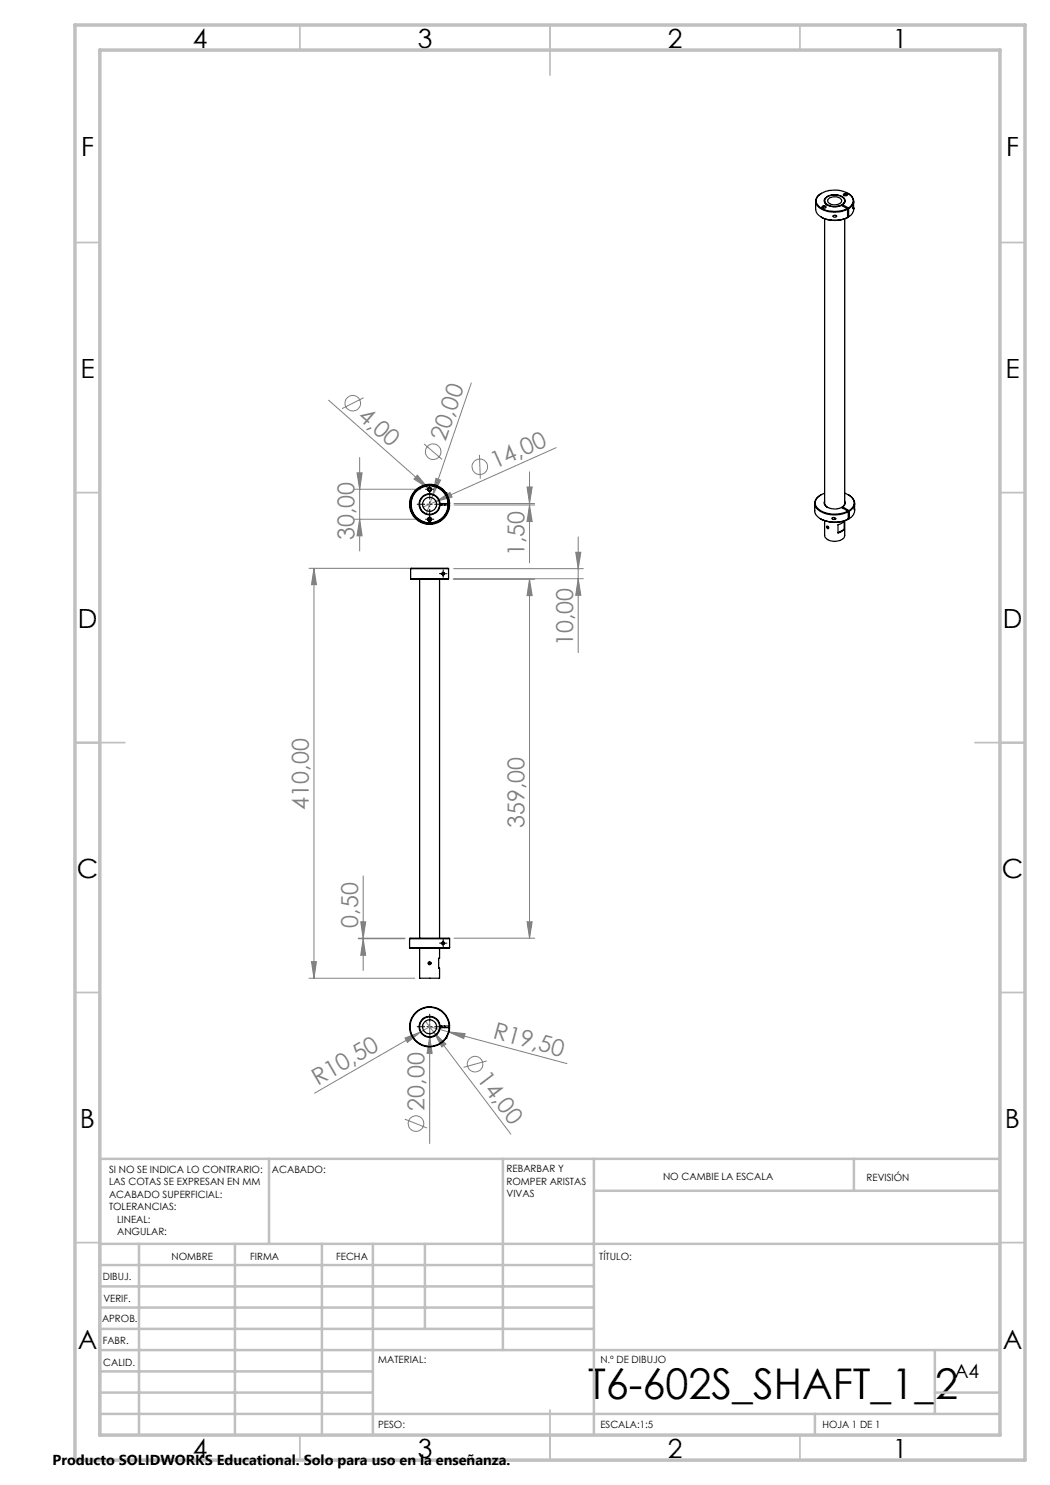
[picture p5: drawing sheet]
<svg xmlns="http://www.w3.org/2000/svg" width="210mm" height="297mm" viewBox="0 0 210 297" stroke-linecap="round" stroke-linejoin="round" font-family="sans-serif">
<g fill="none" stroke="#808080" stroke-width=".2">
<path d="M72.7 79.5l-4.3 2.2M94.3 76.6l-7.7 22.4M65.7 80l20.5 18.1M70.9 97.9h13.2M71.4 94.6h1l-.5 3.3zM71.9 91.5v18.7M83.5 95l2.1 2.6-2.8-1.8zM84.8 88.8l3.6 3.1M86.6 99l-1.3 3.8M87.2 95.7l.9 .3-1.5 3zM95.9 91l.2 4.7M105.4 97.4h1l-.5 3.3z"/>
<path d="M105.9 94.4v18.2M111.2 89.5l-24 10.8M61.8 113.7h21.7M62.8 113.7l.5 3.2h-1zM62.8 113.7v81.9M70.9 103.9h13.2M71.9 103.9l.5 3.3h-1zM87.2 100.3l2.8-1.8 .4 .9zM87.2 100.3l-2.6 1.1M90.6 115.8h16.3M90.7 113.7h26M90.7 115.7h26"/>
<path d="M90.8 100.7h16.1M90.8 101h16.1M105.9 115.8l.5 3.3h-1zM105.9 115.8v71.8M105.9 101l.5 3.3h-1zM115.1 110.5h1.1l-.6 3.2zM115.6 115.7l.6 3.4h-1.1zM115.6 107.4v23.1M72.6 175.2v18.9M61.8 195.6h21.1M62.3 192.3h1l-.5 3.3zM71.6 187.6h9.4"/>
<path d="M71.6 187.7h9.3M72.1 184.4h1l-.5 3.2zM72.6 187.7l.5 3.4h-1zM90.8 187.6h16.1M105.4 184.4h1l-.5 3.2zM81 207.6l3.1-1.2-2.6 2.1zM84.1 206.4l-21.2 12.2M85.1 204.3l1.7 2.2M85.9 207.4l.5 3.3h-1zM85.9 203.4v25.3M86.8 206.5l2.4 2.3-.8 .6zM86.8 206.5l15.4 20.3"/>
<path d="M89.7 206.4l3.3 .3-.3 1zM89.7 206.4l-3.8-1.1-1.8 1.1M89.7 206.4l23.7 6.3M97.3 212.2l-4.6 1.3M81 223.8l4.4 1.8"/>
<circle cx="70.5" cy="80.6" r="1.56"/>
<circle cx="86.6" cy="90.3" r="1.56"/>
<circle cx="96" cy="93.4" r="1.56"/>
<circle cx="95" cy="212.8" r="1.56"/>
<circle cx="83.2" cy="224.7" r="1.56"/>
</g>
<g fill="none" stroke="#000" stroke-width=".2" stroke-dasharray="15.2 1.3 1.3 1.3">
<path d="M85.4 97.8h-.3M85.9 97.3v-.3M85.9 98.3v.4M85.9 99.8v-1.5M86.4 97.8h.4M84.9 100.8h-1.5M85.4 103.8h-.3M85.9 103.3v-.3M85.9 104.3v.4M85.9 101.8v1.5M86.4 103.8h.4M86.9 100.8h1.5"/>
<path d="M88.1 114.7h-.2M88.6 114.2v-.2M88.6 115.2v.3M89.1 114.7h.3M88.1 188.6h-.2M88.6 188.1v-.2M88.6 189.1v.3M89.1 188.6h.3M84.9 205.3h-1.5M85.9 204.3v-1.5M85.9 206.3v1.5M86.9 205.3h1.5"/>
</g>
<path d="M85.4 97.9h1M85.9 97.4v1M85.4 103.9h1M85.4 100.9h1M85.9 100.4v.9M85.9 103.4v.9M88.1 114.8h1M88.6 114.3v.9M88.1 188.7h1M88.6 188.1v1.1M85.4 205.3h1M85.9 204.9v1" fill="none" stroke="#000" stroke-width=".2"/>
<g fill="none" stroke="#c0c0c0" stroke-width=".35">
<path d="M60 5v5M110 5v10M160 5v5M15 48.5h5M200 48.5h5M15 98.5h5M200 98.5h5M15 148.5h10M195 148.5h10M15 198.5h5M200 198.5h5M15 248.5h5"/>
<path d="M200 248.5h5M60 287v5M110 282v10M160 287v5"/>
</g>
<g fill="none" stroke="#c0c0c0" stroke-width=".5">
<path d="M53.8 231.8v17M100.6 231.8v38.2M118.8 231.8v55.2M118.8 238.2h81.2M170.8 231.8v6.4M200 231.8h-180v55.2M20 248.8h180M20 257.3h98.8M20 253h98.8M27.8 248.8v38.2M47 248.8v38.2M64.4 248.8v38.2"/>
<path d="M74.6 248.8v38.2M85 248.8v17M20 265.8h98.8M20 261.5h98.8M20 278.5h54.6M20 274.3h54.6M20 270h180M187 278.5h13M187 270v12.8M20 282.8h180M163 282.8v4.2"/>
</g>
<path d="M15 5h190v287h-190zM20 10h180v277h-180z" fill="none" stroke="#c0c0c0" stroke-width=".7"/>
<g fill="#808080">
<path d="M83.5 95l2.1 2.6-2.8-1.8z"/>
<path d="M87.2 100.3l2.8-1.8 .4 .9z"/>
<path d="M81 207.6l3.1-1.2-2.6 2.1z"/>
<path d="M87.2 95.7l.9 .3-1.5 3z"/>
<path d="M85.9 207.4l.5 3.3h-1z"/>
<path d="M86.8 206.5l2.4 2.3-.8 .6z"/>
<path d="M89.7 206.4l3.3 .3-.3 1z"/>
<path d="M62.8 113.7l.5 3.2h-1zM62.3 192.3h1l-.5 3.3zM105.9 115.8l.5 3.3h-1zM105.4 184.4h1l-.5 3.2zM71.4 94.6h1l-.5 3.3zM71.9 103.9l.5 3.3h-1z"/>
<path d="M72.1 184.4h1l-.5 3.2zM72.6 187.7l.5 3.4h-1z"/>
<path d="M115.1 110.5h1.1l-.6 3.2zM115.6 115.7l.6 3.4h-1.1z"/>
<path d="M105.4 97.4h1l-.5 3.3zM105.9 101l.5 3.3h-1z"/>
</g>
<g fill="none" stroke="#000" stroke-width=".25">
<path d="M164.3 38.7a1.64 1.64 0 0 0-1.2 1.6 1.64 1.64 0 0 0 1.3 1.5 5.8 5.8 0 0 0 5.1 0M165.2 39.5a2.64 2.64 0 0 1 3.7 .4 1.17 1.17 0 0 1-1.2 1.3 2.3 2.3 0 0 1-2.7-.9l-.1-.2zM165.8 39.7a1.74 1.74 0 0 1 2.5 .4 1.54 1.54 0 0 1-2.1 .7 .65 .65 0 0 1-.6-.4 .65 .65 0 0 1 .2-.7zM168.8 38.8h.5a.32 .32 0 0 1-.1 .4 .32 .32 0 0 1-.4-.1l-.1-.2zM168.8 39.1v-.1a.31 .31 0 0 1 .3-.2 .31 .31 0 0 1 .3 .2l-.1 .1M169.5 38.7a1.63 1.63 0 0 1 1.2 1.4 1.63 1.63 0 0 1-1 1.6M163.1 40.2v1.7a2.79 2.79 0 0 0 2.9 2.1 6.1 6.1 0 0 0 3.5-.5M164.3 43.4a5.9 5.9 0 0 0 5.2 .1M164.4 41.3a.4 .4 0 0 1 .5-.2 .4 .4 0 0 1 .3 .4 .42 .42 0 0 1-.5 .1 .42 .42 0 0 1-.3-.3zM164.6 41.6l-.1-.1a.28 .28 0 0 1 .3-.2 .28 .28 0 0 1 .3 .3M164.9 40.1l.2 .6 .4 .3M164.9 43.7v57l.6 .8"/>
<path d="M166.6 43.2a.36 .36 0 0 1 .4-.2 .36 .36 0 0 1 .3 .3 .37 .37 0 0 1-.4 .2 .37 .37 0 0 1-.3-.3zM167.2 43.1l.1 .1M168.5 41v.2M168.5 41a.94 .94 0 0 0 .5-1.1 .94 .94 0 0 0-.8-.7 2.62 2.62 0 0 0-3.3 .7 1.17 1.17 0 0 0 1.1 1.3l1 .2 1.3-.3 1.1 .6M168.5 41l1.2 .6M168.5 41h.1M168.9 40.1l-.1 .6-.3 .3M168.9 43.7v57l-.4 .7M169.4 41.7l.1 .1M169.5 41.8v1.7M169.5 43.3l.2 .1M169.7 41.6a1.55 1.55 0 0 0 .9-1.5 1.55 1.55 0 0 0-.9-1.4 5.4 5.4 0 0 0-6.2 .6 1.57 1.57 0 0 0 .9 2.4 5.8 5.8 0 0 0 5 0"/>
<path d="M169.7 41.6v.1M169.7 41.7v1.7M170.6 41.6h.1M170.7 41l-.1 .8v-.2M170.7 41.6v.6l-.2 .5-.8 .7M170.7 40.2l-.1 1.4M89.2 98.6h.1M164.2 99a1.74 1.74 0 0 0-1.3 1.6 1.74 1.74 0 0 0 1.1 1.7 6.1 6.1 0 0 0 5.7 0M164.9 98.6a2.28 2.28 0 0 0-1.8 2.3 3.9 3.9 0 0 0 3.9 1.9l1.4-.1 1.2-.5M168.9 98.6a2.45 2.45 0 0 1 1.9 2l-.2 .8-.8 .7M169.7 99a1.72 1.72 0 0 1 1.2 1.5 1.72 1.72 0 0 1-1 1.7M82.1 115.7l.1 .1h7.4l.1-.1"/>
<path d="M82.1 115.7h7.6M82.1 113.7h7.6M82.1 113.7v2M83.9 115.8v71.8M87.9 115.8v71.8M87.9 100.7h2a4 4 0 0 0-6-3.3 4 4 0 0 0 0 6.9 4 4 0 0 0 6-3.3h-2M88 100.7a2.11 2.11 0 0 0-3.2-1.6 2.11 2.11 0 0 0 0 3.6 2.11 2.11 0 0 0 3.2-1.7M88.3 100.7v.3M88.9 100.7v.3M89.6 100.7a3.7 3.7 0 0 0-5.6-3 3.7 3.7 0 0 0 0 6.3 3.7 3.7 0 0 0 5.6-3M89.7 113.7v2M89.7 100.7a3.8 3.8 0 0 0-5.7-3.1 3.8 3.8 0 0 0 0 6.5 3.8 3.8 0 0 0 5.7-3.1"/>
<path d="M89.8 100.7a3.9 3.9 0 0 0-5.9-3.2 3.9 3.9 0 0 0 0 6.7 3.9 3.9 0 0 0 5.9-3.2M162.9 100.7v1.4a2.52 2.52 0 0 0 2.3 2.1 6.2 6.2 0 0 0 4.5-.4M164.1 103.7a5.9 5.9 0 0 0 5.6 .1M164.9 104.1v3a2.1 2.1 0 0 0 2.8 1.1l.8-.4 .4-.5v-3.2M164.9 100.2a1.1 1.1 0 0 0 1.1 1.5l1 .1 1.3-.3 1.3 .7M165.3 105.4h.4M166.4 103.6l.1-.1a.34 .34 0 0 1 .4 0 .34 .34 0 0 1 .2 .2v.1a.37 .37 0 0 1-.4 .1 .37 .37 0 0 1-.3-.3zM166.8 103.5l.2 .2M167 103.7h.1M168.5 101.4v.2M168.5 101.4l1.3 .7M168.5 101.4h.1"/>
<path d="M168.8 105.9l-.6 .5-.6 .2M168.8 105.9v-1.7l-.5 .5-.7 .2v1.7M168.8 105.9l-1.2 .7M168.9 100.2l.1 .7-.5 .5M169.6 102.2l.1 .1M169.7 102.3v1.5M169.7 103.7h.2M169.8 102.1l.1 .1M169.9 102.2v1.5M170.9 101.7a1.82 1.82 0 0 1-1 2M170.9 100.7v1.3v-.5M81.9 189.5l.1 .1h7.8l.1-.1"/>
<path d="M81.9 189.5h8M81.9 187.7h8M81.9 187.7l.1-.1h7.8l.1 .1M81.9 187.7v1.8M83.9 189.6v6h4v-2h-.2l.2-4M85.7 192.6a.28 .28 0 0 0 .2 .3 .28 .28 0 0 0 .3-.3M85.7 192.6a.28 .28 0 0 1 .2-.3 .28 .28 0 0 1 .3 .3M85.7 192.6h.5M89.9 187.7v1.8M87.9 205.2h2a4 4 0 0 0-6-3.3 4 4 0 0 0 0 6.9 4 4 0 0 0 6-3.3h-2M88 205.2a2.11 2.11 0 0 0-3.2-1.6 2.11 2.11 0 0 0 0 3.6 2.11 2.11 0 0 0 3.2-1.7M88.3 205.2v.3"/>
<path d="M88.9 205.2v.3M89.2 207.6h.1M89.8 205.2a3.9 3.9 0 0 0-5.9-3.2 3.9 3.9 0 0 0 0 6.7 3.9 3.9 0 0 0 5.9-3.2"/>
<circle cx="85.9" cy="97.9" r=".32"/>
<circle cx="85.9" cy="97.9" r=".41"/>
<circle cx="85.9" cy="100.9" r="1.99"/>
<circle cx="85.9" cy="103.9" r=".32"/>
<circle cx="85.9" cy="100.9" r="1.4"/>
<circle cx="85.9" cy="103.9" r=".41"/>
<circle cx="88.6" cy="114.7" r=".25"/>
<circle cx="88.6" cy="114.8" r=".25"/>
<circle cx="165.6" cy="105.5" r=".25"/>
<circle cx="88.6" cy="188.6" r=".25"/>
<circle cx="88.6" cy="188.6" r=".26"/>
<circle cx="85.9" cy="205.4" r="1.4"/>
<circle cx="85.9" cy="205.4" r="1.99"/>
</g>
<text font-size="8.5" x="117.6" y="279.7">T6-602S_SHAFT_1_2</text>
<g font-size="5.3">
<text x="38.5" y="9.5">4</text>
<text x="83.5" y="9.5">3</text>
<text x="133.6" y="9.5">2</text>
<text x="178.6" y="9.5">1</text>
<text x="16.2" y="31.3">F</text>
<text x="201.2" y="31.3">F</text>
<text x="16.1" y="75.5">E</text>
<text x="201.1" y="75.5">E</text>
<text x="15.5" y="125.5">D</text>
<text x="200.5" y="125.5">D</text>
<text x="15.4" y="175.5">C</text>
<text x="200.4" y="175.5">C</text>
<text x="16" y="225.5">B</text>
<text x="201" y="225.5">B</text>
<text x="15.5" y="269.8">A</text>
<text x="200.5" y="269.8">A</text>
<text x="38.5" y="291.5">4</text>
<text x="83.5" y="291.5">3</text>
<text x="133.6" y="291.5">2</text>
<text x="178.6" y="291.5">1</text>
</g>
<g font-size="4.7" fill="#808080">
<text x="71.4" y="83.6" transform="rotate(41 71.4 83.6)">4,00</text>
<text x="89.1" y="88.5" transform="rotate(-71 89.1 88.5)">20,00</text>
<text x="99" y="93.8" transform="rotate(-24 99 93.8)">14,00</text>
<text x="70.9" y="108.1" transform="rotate(-90 70.9 108.1)">30,00</text>
<text x="104.9" y="111.3" transform="rotate(-90 104.9 111.3)">1,50</text>
<text x="114.7" y="129.2" transform="rotate(-90 114.7 129.2)">10,00</text>
<text x="61.8" y="161.9" transform="rotate(-90 61.8 161.9)">410,00</text>
<text x="104.9" y="165.6" transform="rotate(-90 104.9 165.6)">359,00</text>
<text x="71.6" y="185.5" transform="rotate(-90 71.6 185.5)">0,50</text>
<text x="98.4" y="207.7" transform="rotate(15 98.4 207.7)">R19,50</text>
<text x="95.2" y="215.9" transform="rotate(53 95.2 215.9)">14,00</text>
<text x="63.5" y="217.1" transform="rotate(-30 63.5 217.1)">R10,50</text>
<text x="84.9" y="222.1" transform="rotate(-90 84.9 222.1)">20,00</text>
</g>
<text font-size="3.9" x="190.9" y="275.5">A4</text>
<text font-size="2.9" x="10.5" y="292.9">Producto SOLIDWORKS Educational. Solo para uso en la enseñanza.</text>
<g font-size="2">
<text x="21.8" y="234.6">SI NO SE INDICA LO CONTRARIO:</text>
<text x="21.8" y="237.1">LAS COTAS SE EXPRESAN EN MM</text>
<text x="21.8" y="239.6">ACABADO SUPERFICIAL:</text>
<text x="54.4" y="234.6">ACABADO:</text>
<text x="101.3" y="234.5">REBARBAR Y</text>
<text x="101.3" y="237">ROMPER ARISTAS</text>
<text x="101.3" y="239.5">VIVAS</text>
<text x="132.6" y="236">NO CAMBIE LA ESCALA</text>
<text x="173.3" y="236.2">REVISIÓN</text>
<text x="21.8" y="242.1">TOLERANCIAS:</text>
<text x="23.4" y="244.6">LINEAL:</text>
<text x="23.4" y="247.1">ANGULAR:</text>
<text x="34.3" y="252">NOMBRE</text>
<text x="50" y="251.9">FIRMA</text>
<text x="67.2" y="251.9">FECHA</text>
<text x="119.9" y="251.9">TÍTULO:</text>
<text x="20.6" y="256.1">DIBUJ.</text>
<text x="20.7" y="260.3">VERIF.</text>
<text x="20.4" y="264.4">APROB.</text>
<text x="20.5" y="268.8">FABR.</text>
<text x="20.7" y="273.1">CALID.</text>
<text x="75.6" y="272.5">MATERIAL:</text>
<text x="120.1" y="272.5">N.º DE DIBUJO</text>
<text x="75.6" y="285.5">PESO:</text>
<text x="120.1" y="285.6">ESCALA:1:5</text>
<text x="164.5" y="285.6">HOJA 1 DE 1</text>
</g>
</svg>
